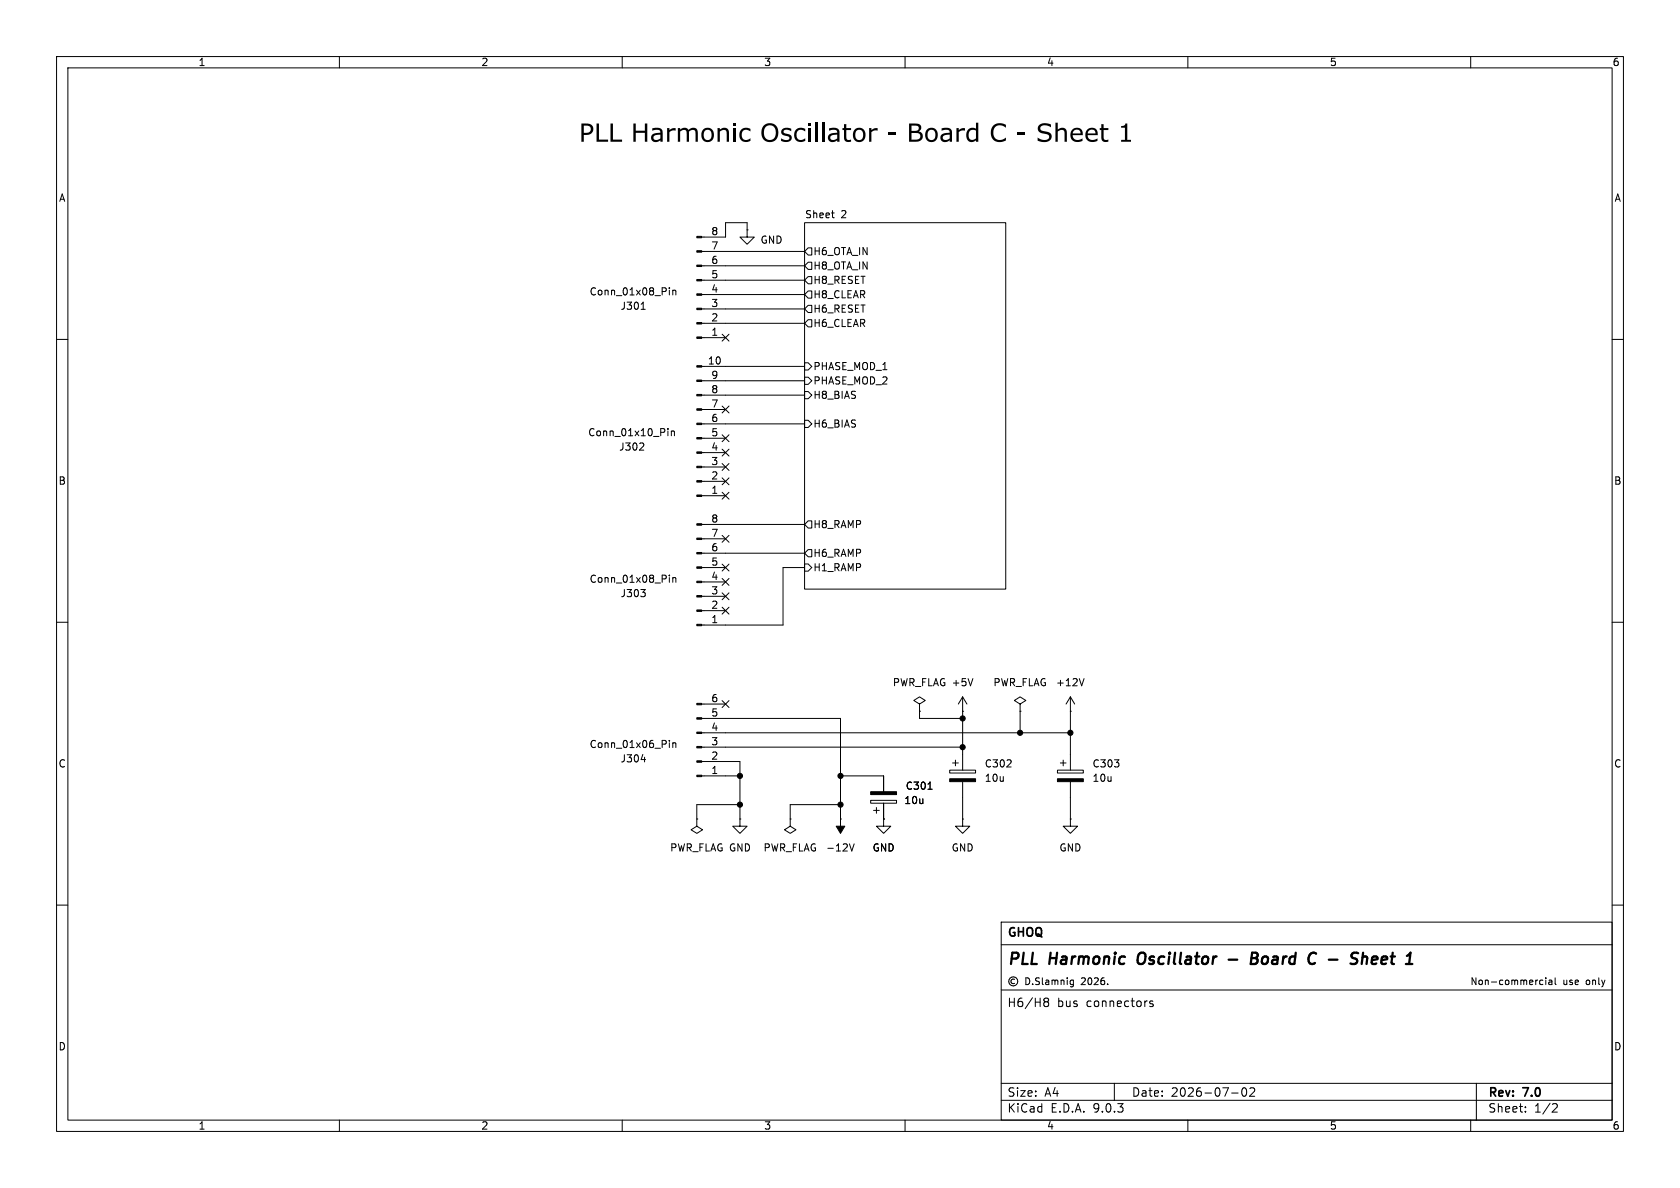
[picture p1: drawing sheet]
<svg xmlns="http://www.w3.org/2000/svg" width="297mm" height="210mm" viewBox="0 0 297 210" stroke-linecap="round" stroke-linejoin="round" font-family="sans-serif">
<g fill="none" stroke="#000" stroke-width=".18">
<path d="M10 10h277v190h-277zM12 12h273v186h-273zM60 10v2M110 10v2M160 10v2M210 10v2M260 10v2M142.2 39.4h35.6v64.7h-35.6zM147 37.6h.5M147.4 38.5h.1M113.3 54.7h.8M118.3 50.9v.1"/>
<path d="M118.3 51.3v.8M118.9 51.3v.8M118.9 51.4l.2-.1 .3 .1 .1 .7M124.1 59.7h4.2M124.1 57.2h18.1M124.1 54.6h18.1M124.1 52.1h18.1M124.1 49.5h18.1M124.1 47h18.1M124.1 44.5h18.1M127.7 59.1l1.2 1.2M128.9 59.1l-1.2 1.2"/>
<path d="M132.1 40.6v1.3h1.2l-1.2 1.3-1.3-1.3h1.3M132.1 40.6h.1M132.1 40.6v-1.2h-3.8v2.5h-4.2M142.9 48.9h.6v1.3h-.6l-.7-.7zM142.9 46.4h.6v1.2h-.6l-.7-.6zM142.9 54h.6v1.2h-.6l-.7-.6zM142.9 43.8h.6v1.3h-.6l-.7-.6zM142.9 56.5h.6v1.3h-.6l-.7-.6zM142.9 51.4h.6v1.3h-.6l-.7-.6zM10 60h2M113.7 78.4l.1 .1v.3l-.8 .8h.8M118.1 75.8v.1"/>
<path d="M118.1 76.2v.8M118.7 76.2v.8M118.7 76.3l.2-.1h.3v.8M124.1 77.5h4.2M124.1 74.9h18.1M124.1 72.4h4.2M124.1 69.9h18.1M124.1 67.3h18.1M124.1 64.8h18.1M127.7 79.4l1.2 1.2M127.7 76.9l1.2 1.2M127.7 71.8l1.2 1.2"/>
<path d="M128.9 79.4l-1.2 1.2M128.9 76.9l-1.2 1.2M128.9 71.8l-1.2 1.2M142.2 66.7h.7l.6 .6-.6 .6h-.7zM142.2 74.3h.7l.6 .6-.6 .7h-.7zM142.2 69.2h.7l.6 .7-.6 .6h-.7zM142.2 64.1h.7l.6 .7-.6 .6h-.7zM285 60h2M124.1 97.8h18.1M124.1 95.3h4.2M124.1 92.7h18.1M124.1 87.6h4.2"/>
<path d="M124.1 85.1h4.2M124.1 82.6h4.2M124.1 80h4.2M127.7 94.6l1.2 1.3M127.7 99.7l1.2 1.2M127.7 81.9l1.2 1.3M127.7 84.5l1.2 1.2M127.7 87l1.2 1.2M128.9 94.6l-1.2 1.3M128.9 99.7l-1.2 1.2M128.9 81.9l-1.2 1.3M128.9 84.5l-1.2 1.2"/>
<path d="M128.9 87l-1.2 1.2M142.2 99.7h.7l.6 .6-.6 .7h-.7zM142.9 97.2h.6v1.2h-.6l-.7-.6zM142.9 92.1h.6v1.2h-.6l-.7-.6zM10 110h2M113.3 104.2h.8l-.5 .5M113.9 104.8l.2 .1-.2 .5M118.3 101.7v.1M118.3 102.1v.8M118.9 102.1v.8M118.9 102.2l.2-.1 .3 .1 .1 .7M124.1 108h4.2"/>
<path d="M124.1 105.4h4.2M124.1 102.9h4.2M124.1 100.3h4.2M127.7 104.8l1.2 1.2M127.7 107.3l1.2 1.3M127.7 102.3l1.2 1.2M128.9 104.8l-1.2 1.2M128.9 107.3l-1.2 1.3M128.9 102.3l-1.2 1.2M142.2 100.3h-3.8v10.2h-14.3M172 120l-.4 1.2M191.6 120l-.4 1.2"/>
<path d="M285 110h2M113.3 134.3h.8M118.3 130.9v.1M118.3 131.3v.9M118.9 131.3v.9M118.9 131.4l.2-.1 .3 .1 .1 .8M124.1 137.2h6.7M124.1 134.6h6.7v10.2M124.1 132.1h46.1M124.1 129.5h65.1M124.1 127h24.5v17.8M124.1 124.5h4.2"/>
<path d="M127.7 123.9l1.2 1.2M128.9 123.9l-1.2 1.2M148.6 137.2h7.6v2.8M162.6 124.5l1-.7-1-.6-1.1 .6 1.1 .7v1.2M162.6 125.7h.1M162.6 125.7v1.3h7.6M164.1 139.5h.7M167.9 136.1h4.6v.6h-4.6zM168.4 134.9h1M168.9 134.4v1M170.2 125.7h.1M170.2 123.2v12.9"/>
<path d="M170.2 138.2v6.6M170.2 123.2l.7 1.3M170.2 123.2l-.8 1.3M180.3 124.5l1.1-.7-1.1-.6-1 .6 1 .7v1.2M180.3 125.7h.1M180.3 125.7v3.8M186.9 136.1h4.6v.6h-4.6zM187.5 134.9h1M188 134.4v1M189.2 125.7h.1M189.2 123.2l.8 1.3M189.2 123.2l-.7 1.3"/>
<path d="M189.2 123.2v12.9M189.2 138.2v6.6M123.2 144.8v1.3l-1 .6 1 .6 1-.6-1-.6M123.2 144.8h.1M130.8 144.8v1.3h-1.3l1.3 1.2 1.3-1.2h-1.3M130.8 144.8h.1M130.8 142.2h-7.6v2.6M139.7 144.8v1.3l-1 .6 1 .6 1-.6-1-.6M139.7 144.8h.1M148.6 144.8h.1M148.6 142.2h-8.9v2.6M150.2 149.2l.4 1.2 .4-1.2"/>
<path d="M153.9 141.5h4.6v.5h-4.6zM154.4 143.3h1M154.9 142.7v1.1M156.2 144.8v1.3h1.3l-1.3 1.2-1.3-1.2h1.3M156.2 144.8h.1M156.2 142v2.8M170.2 144.8v1.3h1.2l-1.2 1.2-1.3-1.2h1.3M170.2 144.8h.1M189.2 144.8v1.3h1.3l-1.3 1.2-1.2-1.2h1.2M189.2 144.8h.1M10 160h2M177 163h108v35h-108z"/>
<path d="M177 167h108M177 175h108M179.4 173.1a.41 .41 0 0 0-.7 .4 .41 .41 0 0 0 .7 .3M181.4 172.9a.61 .61 0 0 1 .7 .6 .61 .61 0 0 1-.7 .6zM182.6 173.9v.2M183.8 172.9h-.5l-.2 .2 .1 .3 .5 .2v.3l-.2 .2-.4-.1M184.3 172.9v1l.1 .2M184.5 176.7l.3-.3 .4 .1 .2 .3-.3 .3M184.5 176.8l.3 .3M184.8 177.1l-.3 .3M184.8 177.1h.3M184.9 173.3h.5v.8"/>
<path d="M185.1 177.1l.3 .3-.2 .5h-.4l-.3-.2M185.4 173.5l-.4 .1-.2 .2 .2 .3 .4-.1M186 173.4l.3-.1 .2 .1M186 173.3v.8M186.5 173.4l.2-.1h.3v.8M186.5 173.4v.7M187.6 173.4l.2-.1h.2l.1 .8M187.6 173.3v.8M188.7 172.9v.1M188.7 173.3v.8M189.8 173.3h-.4l-.2 .2 .1 .5h.5M189.8 173.3v.9l-.3 .3-.3-.1"/>
<path d="M203.8 177l-.3-.1-.3 .3 .1 .2 .5 .1v.4h-.6M272.4 173.3h.4M272.8 174l-.4 .1M273.3 172.9v.1M273.3 173.3v.8M273.8 173.3h.5l.1 .8M274.4 173.5l-.4 .1-.2 .2 .2 .3 .4-.1M274.9 172.9v1l.2 .2M285 160h2M60 198v2M110 198v2M160 198v2"/>
<path d="M177 191.5h108M177 194.5h108M197 191.5v3M210 198v2M217.7 193.2h1.2M219.7 192.4l.2-.1a.81 .81 0 0 1 .6 .6 .81 .81 0 0 1-.3 .8l-.2 .1a.81 .81 0 0 1-.3-1.4zM221 192.4l.5-.1 .2 .1 .1 .3-.9 1.1h.9M260 198v2M261 191.5v6.5M269.7 196.5v.1M269.7 195.7v.1M274.7 195.1l.5 .1 .1 .3-.9 1.1h.9"/>
<circle cx="179.1" cy="173.5" r=".8"/>
</g>
<path d="M201.3 168.7a1.5 1.5 0 0 0 0 1.6M217.2 169.6h1.5M221.2 169.4h.7M221.4 168.4h.6a.49 .49 0 0 1 .4 .5 .49 .49 0 0 1-.5 .5l.3 .1a.58 .58 0 0 1-.3 .9h-.8zM240.1 168.5a.85 .85 0 0 0-1 .1l-.2 .4 .1 .2M240.9 169.3a.49 .49 0 0 1 .8 .1l-.1 1M241 168.4l-.3 2M243.3 169.1l-.6 .1-.2 .9 .2 .3h.4M243.5 169.6l-1 .1" fill="none" stroke="#000" stroke-width=".4"/>
<g fill="#000" stroke="#000" stroke-width=".18">
<path d="M123.2 59.6h.9v.2h-.9zM123.2 57h.9v.3h-.9zM123.2 54.5h.9v.2h-.9zM123.2 51.9h.9v.3h-.9zM123.2 49.4h.9v.3h-.9zM123.2 46.9h.9v.2h-.9zM123.2 44.3h.9v.3h-.9zM123.2 41.8h.9v.2h-.9zM123.2 77.3h.9v.3h-.9zM123.2 74.8h.9v.3h-.9zM123.2 72.3h.9v.2h-.9zM123.2 69.7h.9v.3h-.9z"/>
<path d="M123.2 67.2h.9v.2h-.9zM123.2 64.6h.9v.3h-.9zM123.2 97.7h.9v.2h-.9zM123.2 95.1h.9v.3h-.9zM123.2 92.6h.9v.2h-.9zM123.2 87.5h.9v.3h-.9zM123.2 85h.9v.2h-.9zM123.2 82.4h.9v.3h-.9zM123.2 79.9h.9v.2h-.9zM123.2 110.4h.9v.2h-.9zM123.2 107.8h.9v.3h-.9zM123.2 105.3h.9v.2h-.9z"/>
<path d="M123.2 102.7h.9v.3h-.9zM123.2 100.2h.9v.3h-.9zM123.2 137h.9v.3h-.9zM123.2 134.5h.9v.2h-.9zM123.2 132h.9v.2h-.9zM123.2 129.4h.9v.3h-.9zM123.2 126.9h.9v.2h-.9zM123.2 124.3h.9v.3h-.9zM167.9 137.7h4.6v.5h-4.6zM186.9 137.7h4.6v.5h-4.6zM148.6 144.8v1.3h.8l-.8 1.2-.8-1.2h.8zM153.9 140h4.6v.5h-4.6z"/>
<circle cx="130.8" cy="137.2" r=".46"/>
<circle cx="148.6" cy="137.2" r=".46"/>
<circle cx="170.2" cy="132.1" r=".46"/>
<circle cx="170.2" cy="127" r=".46"/>
<circle cx="180.3" cy="129.5" r=".46"/>
<circle cx="189.2" cy="129.5" r=".46"/>
<circle cx="130.8" cy="142.2" r=".46"/>
<circle cx="148.6" cy="142.2" r=".46"/>
</g>
<path d="M131 22.9a1.4 1.4 0 0 1 1.7-.1v.4a.9 .9 0 0 0-1.6 .3 .9 .9 0 0 0 1 1.2l.6-.2v.4a1.29 1.29 0 0 1-1.8-.2 1.29 1.29 0 0 1 .1-1.8zM153.6 22.6h.5v.4l.6-.3h.5v.4h-.6l-.5 .2v1.8h-.5z" fill="#000"/>
<g font-size="4.4">
<text x="102.3" y="26.5">PLL Harmonic</text>
<text x="134.4" y="26.5">Oscillator</text>
<text x="156.7" y="26.5">- Board C - Sheet 1</text>
</g>
<g font-size="2.8">
<text x="178" y="171.1">PLL</text>
<text x="185.6" y="171.1">Harmonic</text>
<text x="202" y="171.1">Oscillator</text>
<text x="223.6" y="171.1">Board</text>
<text x="234.6" y="171.1">C</text>
<text x="238.9" y="171.1">-</text>
<text x="243.7" y="171.1">Sheet</text>
</g>
<g font-size="2.1">
<text x="178" y="166">GHOQ</text>
<text x="178" y="178.2">H6/H8</text>
<text x="186.9" y="178.2">bus</text>
<text x="192.1" y="178.2">connectors</text>
<text x="178" y="196.9">KiCad</text>
<text x="178" y="194.1">Size:</text>
<text x="184.7" y="194.1">A4</text>
<text x="185.7" y="196.9">E.D.A.</text>
<text x="193.3" y="196.9">9.0.3</text>
<text x="200" y="194.1">Date:</text>
<text x="207" y="194.1">2026-07-02</text>
<text x="263" y="194.3">Rev:</text>
<text x="263" y="196.9">Sheet:</text>
<text x="269.4" y="194.3">7.0</text>
<text x="271.2" y="196.9">1/2</text>
</g>
<g font-size="1.8">
<text x="35" y="11.9">1</text>
<text x="85" y="11.9">2</text>
<text x="135" y="11.9">3</text>
<text x="185" y="11.9">4</text>
<text x="235" y="11.9">5</text>
<text x="285" y="11.9">6</text>
<text x="10.3" y="35.9">A</text>
<text x="285.3" y="35.9">A</text>
<text x="125.7" y="41.7">8</text>
<text x="142.2" y="38.7">Sheet</text>
<text x="148.7" y="38.7">2</text>
<text x="125.7" y="46.7">6</text>
<text x="125.7" y="44.2">7</text>
<text x="134.4" y="43.3">GND</text>
<text x="143.7" y="47.9">H8_OTA_IN</text>
<text x="143.7" y="45.3">H6_OTA_IN</text>
<text x="104.1" y="52.4">Conn_01x08_Pin</text>
<text x="125.7" y="51.8">4</text>
<text x="125.7" y="49.3">5</text>
<text x="143.7" y="50.4">H8_RESET</text>
<text x="143.7" y="52.9">H8_CLEAR</text>
<text x="109.6" y="55">J301</text>
<text x="125.7" y="59.4">1</text>
<text x="125.7" y="56.9">2</text>
<text x="125.7" y="54.4">3</text>
<text x="143.7" y="55.5">H6_RESET</text>
<text x="143.7" y="58">H6_CLEAR</text>
<text x="125.1" y="64.5">10</text>
<text x="143.7" y="65.6">PHASE_MOD_1</text>
<text x="125.7" y="69.6">8</text>
<text x="125.7" y="67.1">9</text>
<text x="143.7" y="68.2">PHASE_MOD_2</text>
<text x="143.7" y="70.7">H8_BIAS</text>
<text x="103.9" y="77.3">Conn_01x10_Pin</text>
<text x="125.7" y="77.2">5</text>
<text x="125.7" y="74.7">6</text>
<text x="125.7" y="72.1">7</text>
<text x="143.7" y="75.8">H6_BIAS</text>
<text x="109.4" y="79.9">J302</text>
<text x="125.7" y="82.3">3</text>
<text x="125.7" y="79.8">4</text>
<text x="10.3" y="85.9">B</text>
<text x="125.7" y="87.4">1</text>
<text x="125.7" y="84.8">2</text>
<text x="285.3" y="85.9">B</text>
<text x="125.7" y="95">7</text>
<text x="125.7" y="92.5">8</text>
<text x="143.7" y="93.6">H8_RAMP</text>
<text x="125.7" y="100.1">5</text>
<text x="125.7" y="97.5">6</text>
<text x="143.7" y="101.2">H1_RAMP</text>
<text x="143.7" y="98.7">H6_RAMP</text>
<text x="104.1" y="103.2">Conn_01x08_Pin</text>
<text x="109.6" y="105.8">J303</text>
<text x="125.7" y="107.7">2</text>
<text x="125.7" y="105.2">3</text>
<text x="125.7" y="102.6">4</text>
<text x="125.7" y="110.2">1</text>
<text x="125.7" y="124.2">6</text>
<text x="157.7" y="121.5">PWR_FLAG +5V</text>
<text x="175.5" y="121.5">PWR_FLAG</text>
<text x="186.6" y="121.5">+12V</text>
<text x="125.7" y="131.8">3</text>
<text x="125.7" y="129.3">4</text>
<text x="125.7" y="126.7">5</text>
<text x="10.3" y="135.9">C</text>
<text x="104.1" y="132.4">Conn_01x06_Pin</text>
<text x="109.6" y="135">J304</text>
<text x="125.7" y="136.9">1</text>
<text x="125.7" y="134.4">2</text>
<text x="174" y="135.9">C302</text>
<text x="193" y="135.9">C303</text>
<text x="285.3" y="135.9">C</text>
<text x="159.8" y="142.3">10u</text>
<text x="160" y="139.8">C301</text>
<text x="174" y="138.4">10u</text>
<text x="193" y="138.4">10u</text>
<text x="118.4" y="150.7">PWR_FLAG GND</text>
<text x="134.9" y="150.7">PWR_FLAG</text>
<text x="145.9" y="150.7">-12V</text>
<text x="154.2" y="150.7">GND</text>
<text x="168.1" y="150.7">GND</text>
<text x="187.2" y="150.7">GND</text>
<text x="10.3" y="185.9">D</text>
<text x="285.3" y="185.9">D</text>
<text x="35" y="199.9">1</text>
<text x="85" y="199.9">2</text>
<text x="135" y="199.9">3</text>
<text x="185" y="199.9">4</text>
<text x="235" y="199.9">5</text>
<text x="285" y="199.9">6</text>
</g>
<g font-size="1.7">
<text x="191.3" y="174.3">2026.</text>
<text x="259.8" y="174.3">Non-commercial</text>
<text x="276.3" y="174.3">use</text>
<text x="280.5" y="174.3">only</text>
</g>
</svg>
